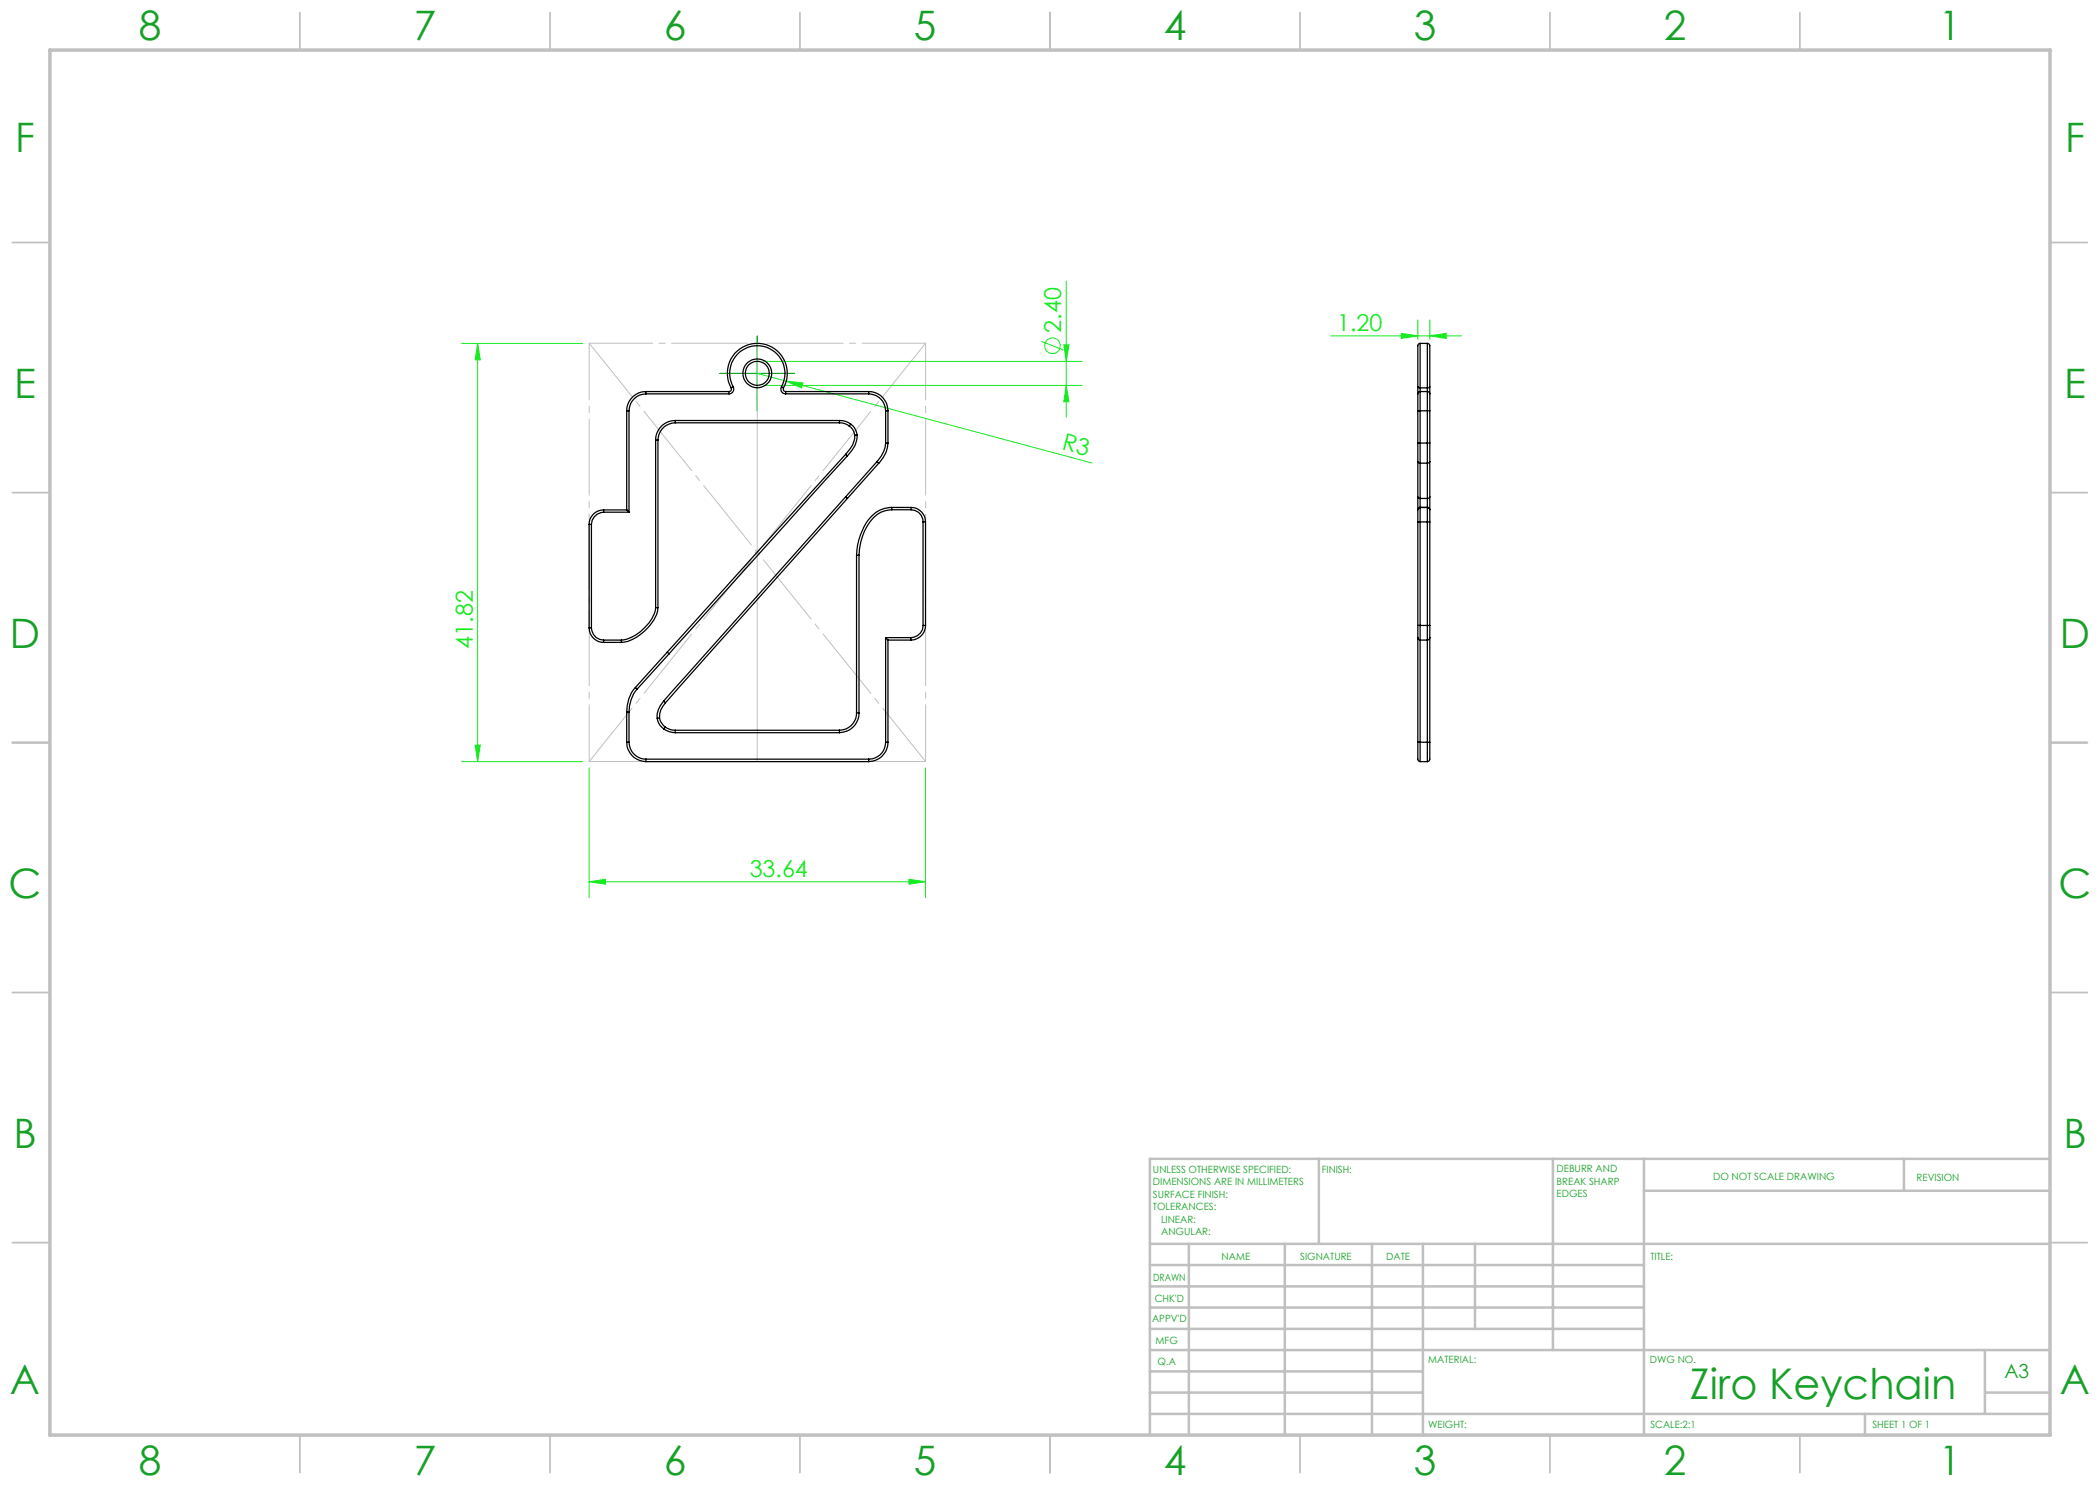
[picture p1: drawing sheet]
<svg xmlns="http://www.w3.org/2000/svg" width="420mm" height="297mm" viewBox="0 0 420 297" stroke-linecap="round" stroke-linejoin="round" font-family="sans-serif">
<g fill="none" stroke="#14eb1f" stroke-width=".2">
<path d="M213.3 56.2v27.2M92.4 68.7h24.2M95.5 68.7l.6 3.3h-1.1zM95.5 68.7v83.6M151.4 74.7l5.9 1.5M152.7 72.3h63.7M152.7 77.1h63.7M157.3 76.2l3.3 .4-.3 1zM157.3 76.2l61.1 16.4M208.3 68.3l4.4 1.7M212.8 69h1l-.5 3.3zM213.3 77.1l.5 3.3h-1z"/>
<path d="M266.1 67.2h26.2M280.2 66.7l3.4 .5-3.4 .5zM283.6 64v3.9M286 67.2l3.2-.5v1zM286 64v3.9M92.4 152.3h24.2M95 149h1.1l-.6 3.3zM117.8 153.6v25.9M185.1 153.6v25.9M117.8 176.4l3.3-.5v.9zM117.8 176.4h67.3M181.8 175.9l3.3 .5-3.3 .4z"/>
<circle cx="210.5" cy="69.1" r="1.55"/>
</g>
<path d="M151.4 68.7v83.6M151 110.5h1M151.1 110.1l.7 .7M151.8 110.1l-.7 .7" fill="none" stroke="#c0c0c0" stroke-width=".2"/>
<path d="M144 74.7h14.9M151.4 67.2v15" fill="none" stroke="#32bd0f" stroke-width=".2"/>
<path d="M117.8 68.6h67.3M117.8 152.3h67.3" fill="none" stroke="#c0c0c0" stroke-width=".2" stroke-dasharray="15.2 1.3 1.3 1.3" stroke-dashoffset="2.6"/>
<path d="M117.8 152.3v-83.7M185.1 152.3v-83.7" fill="none" stroke="#c0c0c0" stroke-width=".2" stroke-dasharray="15.2 1.3 1.3 1.3" stroke-dashoffset="3.9"/>
<path d="M117.8 68.6l67.3 83.7M117.8 152.3l67.3-83.7" fill="none" stroke="#c0c0c0" stroke-width=".2" stroke-dasharray="15.2 1.3 1.3 1.3" stroke-dashoffset="1.6"/>
<g fill="none" stroke="#c0c0c0" stroke-width=".35">
<path d="M60 2.5v7.5M110 2.5v7.5M160 2.5v7.5M210 2.5v7.5M260 2.5v7.5M310 2.5v7.5M360 2.5v7.5M2.5 48.5h7.5M410 48.5h7.5M2.5 98.5h7.5M410 98.5h7.5M2.5 148.5h7.5"/>
<path d="M410 148.5h7.5M2.5 198.5h7.5M410 198.5h7.5M2.5 248.5h7.5M410 248.5h7.5M60 287v7.5M110 287v7.5M160 287v7.5M210 287v7.5M260 287v7.5M310 287v7.5M360 287v7.5"/>
</g>
<g fill="none" stroke="#c0c0c0" stroke-width=".5">
<path d="M263.8 231.8v17M310.6 231.8v38.2M328.8 231.8v55.2M328.8 238.2h81.2M380.8 231.8v6.4M410 231.8h-180v55.2M230 248.8h180M230 257.3h98.8M230 253h98.8M237.8 248.8v38.2M257 248.8v38.2M274.4 248.8v38.2"/>
<path d="M284.6 248.8v38.2M295 248.8v17M230 265.8h98.8M230 261.5h98.8M230 278.5h54.6M230 274.3h54.6M230 270h180M397 278.5h13M397 270v12.8M230 282.8h180M373 282.8v4.2"/>
</g>
<path d="M10 10h400v277h-400z" fill="none" stroke="#c0c0c0" stroke-width=".7"/>
<g fill="#14eb1f">
<path d="M157.3 76.2l3.3 .4-.3 1z"/>
<path d="M117.8 176.4l3.3-.5v.9zM181.8 175.9l3.3 .5-3.3 .4z"/>
<path d="M95 149h1.1l-.6 3.3zM95.5 68.7l.6 3.3h-1.1z"/>
<path d="M286 67.2l3.2-.5v1zM280.2 66.7l3.4 .5-3.4 .5z"/>
<path d="M212.8 69h1l-.5 3.3zM213.3 77.1l.5 3.3h-1z"/>
</g>
<g fill="none" stroke="#000" stroke-width=".25">
<path d="M129.2 78.8a3.4 3.4 0 0 0-3.4 3.4M129.2 78.3v.5M129.2 78.3a3.8 3.8 0 0 0-3.9 3.9M129.2 78.8h16.6M129.2 78.3h16.6M145.8 78.3v.5M146.2 77.6a6 6 0 0 1 5.3-8.9 6 6 0 0 1 5.2 8.9M146.2 77.6a.49 .49 0 0 1-.4 .7M146.6 77.4a.97 .97 0 0 1-.8 1.4M146.6 77.4a5.5 5.5 0 0 1 4.9-8.3 5.5 5.5 0 0 1 4.8 8.3M146.6 77.4l-.4 .2M156.3 77.4a.94 .94 0 0 0 .8 1.4"/>
<path d="M156.3 77.4l.4 .2M156.7 77.6a.49 .49 0 0 0 .4 .7M157.1 78.3v.5M157.1 78.8h16.6M157.1 78.3h16.6M173.7 78.8a3.4 3.4 0 0 1 3.4 3.4M173.7 78.3v.5M173.7 78.3a3.8 3.8 0 0 1 3.9 3.9M283.6 78.8v3.4M283.6 77.4l.4 .2M283.6 77.4v1.4M284 68.7l-.4 .3v8.4"/>
<path d="M284 78.3v3.9M284 78.3l-.4 .2v.3M284 77.6v.7M284 68.7v8.9M284 78.3h1.5M284 68.7h1.5M284 77.6h1.5M285.5 68.7l.2 .1 .3 .3v8.3M285.5 78.3v3.9M285.5 78.3l.2 .1 .3 .4M285.5 77.6v.7M285.5 68.7v8.9"/>
<path d="M286 78.8v3.4M286 77.4l-.5 .2M286 77.4v1.4M125.3 82.2h.5M125.3 82.2v19.8M125.8 82.2v20.2M131.1 88h.5M131.1 88v33.5M131.6 88v33.5M135 84.1a3.9 3.9 0 0 0-3.9 3.9M135 84.1v.5M135 84.6a3.5 3.5 0 0 0-3.4 3.4"/>
<path d="M135 84.1h32.9M135 84.6h32.9M167.9 84.6a3 3 0 0 1 2 .6M167.9 84.1v.5M167.9 84.1a3.4 3.4 0 0 1 2.2 .7M169.1 90.9l-35.6 39.5M169.1 90.9l.4 .3M169.1 99.4l.4 .3M169.1 99.4l-36.4 40.8M169.5 91.2l-35.7 39.6M169.5 99.7l-36.4 40.8M169.9 85.2a2.28 2.28 0 0 1 1 1.8"/>
<path d="M170.1 84.8l-.2 .4M170.1 84.8a2.82 2.82 0 0 1 1.3 2.2M170.9 87a3.9 3.9 0 0 1-.9 2.7l-.9 1.2M171.4 87h-.5M171.4 87a5.3 5.3 0 0 1-1.9 4.2M175.4 92.3l.4 .3M175.4 92.3l-6.3 7.1M175.8 92.6l-6.3 7.1M177.1 88.6a6.3 6.3 0 0 1-1.7 3.7M177.1 88.6h.5M177.1 82.2h.5M177.1 82.2v6.4"/>
<path d="M177.6 88.6a6.3 6.3 0 0 1-1.8 4M177.6 82.2v6.4M283.6 88.6h.4M283.6 92.3l.1 .3h.3M283.6 88.6v3.7M283.6 82.2h.4M283.6 99.4l.4 .3h1.6l.4-.3M283.6 82.2v6.4M283.6 92.3v9.6M284 88.6v4M284 82.2v6.4M284 92.6v8.9"/>
<path d="M284 88.6h1.5M284 92.6h1.5M284 82.2h1.5M285.5 88.6v4M285.5 88.6h.5M285.5 82.2h.5M285.5 82.2v6.4M285.5 92.6v8.9M286 92.3l-.2 .3h-.3M286 88.6v3.7M286 82.2v6.4M286 92.3v9.6"/>
<path d="M117.8 104.9h.5M117.8 104.9v20.7M118.3 104.9v20.7M120.7 102.4a2.51 2.51 0 0 0-2.4 2.5M120.7 102a2.88 2.88 0 0 0-2.9 2.9M120.7 102v.4M120.7 102.4h5.1M120.7 102h4.6M125.3 102l.5 .4M171.3 111.1h.5M171.3 111.1v31.5M171.8 111.1v31.5"/>
<path d="M178.4 101.9a5.5 5.5 0 0 0-4.9 3.3 12.5 12.5 0 0 0-1.7 5.9M178.4 101.5a6.2 6.2 0 0 0-5.6 3.9 13.1 13.1 0 0 0-1.5 5.7M178.4 101.5v.4M178.4 101.9h3.8M178.4 101.5h3.8M182.2 101.9a2.38 2.38 0 0 1 2.4 2.5M182.2 101.5v.4M182.2 101.5a2.91 2.91 0 0 1 2.9 2.9M184.6 104.4h.5M184.6 104.4v20.7M185.1 104.4v20.7M283.6 104.4h.4"/>
<path d="M283.6 104.4v20.7M284 101.5v2.9M284 101.5a.5 .5 0 0 0-.4 .6v2.3M284 101.5h.1M284 101.5h1.5M284 104.4h1.5M284 104.4v20.7M285.5 101.5v2.9M285.5 101.5l.2 .1 .3 .3v2.5M285.5 104.4h.5M285.5 101.5h.1M285.5 104.4v20.7"/>
<path d="M286 104.4v20.7M117.8 125.6a2.88 2.88 0 0 0 2.9 2.9M117.8 125.6h.5M118.3 125.6a2.51 2.51 0 0 0 2.4 2.4M120.7 128v.5M120.7 128.5h3.6M120.7 128h3.6M124.3 128v.5M127.1 137.5l.3 .3M127.1 137.5a6.5 6.5 0 0 0-1.8 4.9M127.4 137.8a6.4 6.4 0 0 0-1.6 4.6M131.1 121.5a8.5 8.5 0 0 1-5.7 6.3l-1.1 .2"/>
<path d="M131.1 121.5h.5M131.6 121.5a7.6 7.6 0 0 1-3.5 5.4 7.1 7.1 0 0 1-3.8 1.6M133.5 130.4l.3 .4M133.5 130.4l-6.4 7.1M133.8 130.8l-6.4 7M177.1 127.5l.5 .5M177.1 127.5v20.9M177.1 127.5h5.1M177.6 128h4.6M177.6 128v20.4M182.2 127.5v.5M184.6 125.1a2.43 2.43 0 0 1-2.4 2.4"/>
<path d="M184.6 125.1h.5M185.1 125.1a2.96 2.96 0 0 1-2.9 2.9M283.6 125.1v2.4M283.6 125.1h.4M283.6 127.5v.3l.4 .2M283.6 127.5v20.9M284 125.1v2.9M284 128h1.5M284 125.1h1.5M284 128v20.4M285.5 125.1v2.9M285.5 125.1h.5"/>
<path d="M285.5 128v20.4M286 125.1v2.4M286 127.5l-.2 .4-.3 .1M286 127.5v20.9M125.3 142.4h.5M125.3 148.4h.5M125.3 148.4a3.9 3.9 0 0 0 3.9 3.9M125.3 142.4v6M125.8 148.4a3.4 3.4 0 0 0 3.4 3.4M125.8 142.4v6M129.2 151.8v.5M129.2 151.8h44.5"/>
<path d="M129.2 152.3h44.5M131.4 143.6a3.1 3.1 0 0 0 1.4 2.2M131.9 143.6h-.5M131.9 143.6a2.85 2.85 0 0 0 1.1 1.8M132.7 140.2a4.5 4.5 0 0 0-1.3 3.4M132.7 140.2l.4 .3M132.8 145.8a4.2 4.2 0 0 0 2.2 .7M133 145.4l-.2 .4M133 145.4a3.5 3.5 0 0 0 2 .6M133.1 140.5a4.1 4.1 0 0 0-1.2 3.1M135 146v.5M135 146.5h32.9"/>
<path d="M135 146h32.9M167.9 146v.5M171.3 142.6h.5M171.3 142.6a3.4 3.4 0 0 1-3.4 3.4M171.8 142.6a3.9 3.9 0 0 1-3.9 3.9M173.7 151.8v.5M177.1 148.4a3.4 3.4 0 0 1-3.4 3.4M177.1 148.4h.5M177.6 148.4a3.9 3.9 0 0 1-3.9 3.9M283.6 148.4h.4M283.6 148.4v2.9a.73 .73 0 0 0 .4 1M284 148.4v3.9"/>
<path d="M284 152.3h1.5M284 148.4h1.5M285.5 148.4v3.9M285.5 148.4h.5M286 148.4v3.4l-.2 .4-.3 .1"/>
<circle cx="151.5" cy="74.7" r="2.39"/>
<circle cx="151.5" cy="74.7" r="2.87"/>
</g>
<text font-size="8.5" fill="#16a027" x="338" y="279.7">Ziro Keychain</text>
<g font-size="8.1" fill="#16a027">
<text x="27.8" y="8">8</text>
<text x="82.8" y="8">7</text>
<text x="132.8" y="8">6</text>
<text x="182.8" y="8">5</text>
<text x="232.8" y="8">4</text>
<text x="282.8" y="8">3</text>
<text x="332.8" y="8">2</text>
<text x="387.8" y="8">1</text>
<text x="3" y="30.4">F</text>
<text x="413" y="30.4">F</text>
<text x="2.8" y="79.6">E</text>
<text x="412.8" y="79.6">E</text>
<text x="2" y="129.6">D</text>
<text x="412" y="129.6">D</text>
<text x="1.7" y="179.6">C</text>
<text x="411.7" y="179.6">C</text>
<text x="2.7" y="229.6">B</text>
<text x="412.7" y="229.6">B</text>
<text x="2" y="278.9">A</text>
<text x="412" y="278.9">A</text>
<text x="27.8" y="295">8</text>
<text x="82.8" y="295">7</text>
<text x="132.8" y="295">6</text>
<text x="182.8" y="295">5</text>
<text x="232.8" y="295">4</text>
<text x="282.8" y="295">3</text>
<text x="332.8" y="295">2</text>
<text x="387.8" y="295">1</text>
</g>
<g font-size="4.7" fill="#14eb1f">
<text x="212.2" y="66.6" transform="rotate(-90 212.2 66.6)">2.40</text>
<text x="267.4" y="66.1">1.20</text>
<text x="212.2" y="89.9" transform="rotate(15 212.2 89.9)">R3</text>
<text x="94.6" y="129.7" transform="rotate(-90 94.6 129.7)">41.82</text>
<text x="149.9" y="175.3">33.64</text>
</g>
<text font-size="3.9" fill="#16a027" x="400.9" y="275.5">A3</text>
<g font-size="2" fill="#16a027">
<text x="230.6" y="234.6">UNLESS OTHERWISE SPECIFIED:</text>
<text x="230.6" y="237.1">DIMENSIONS ARE IN MILLIMETERS</text>
<text x="230.6" y="239.6">SURFACE FINISH:</text>
<text x="264.4" y="234.6">FINISH:</text>
<text x="311.3" y="234.5">DEBURR AND</text>
<text x="311.3" y="237">BREAK SHARP</text>
<text x="311.3" y="239.5">EDGES</text>
<text x="342.6" y="236">DO NOT SCALE DRAWING</text>
<text x="383.3" y="236.2">REVISION</text>
<text x="230.6" y="242.1">TOLERANCES:</text>
<text x="232.2" y="244.6">LINEAR:</text>
<text x="232.2" y="247.1">ANGULAR:</text>
<text x="244.3" y="252">NAME</text>
<text x="260" y="251.9">SIGNATURE</text>
<text x="277.2" y="251.9">DATE</text>
<text x="330.1" y="251.9">TITLE:</text>
<text x="230.6" y="256.1">DRAWN</text>
<text x="230.9" y="260.3">CHK'D</text>
<text x="230.4" y="264.4">APPV'D</text>
<text x="231.1" y="268.8">MFG</text>
<text x="231.5" y="273">Q.A</text>
<text x="285.6" y="272.5">MATERIAL:</text>
<text x="330" y="272.5">DWG NO.</text>
<text x="285.6" y="285.5">WEIGHT:</text>
<text x="330.1" y="285.6">SCALE:2:1</text>
<text x="374.5" y="285.6">SHEET 1 OF 1</text>
</g>
</svg>
